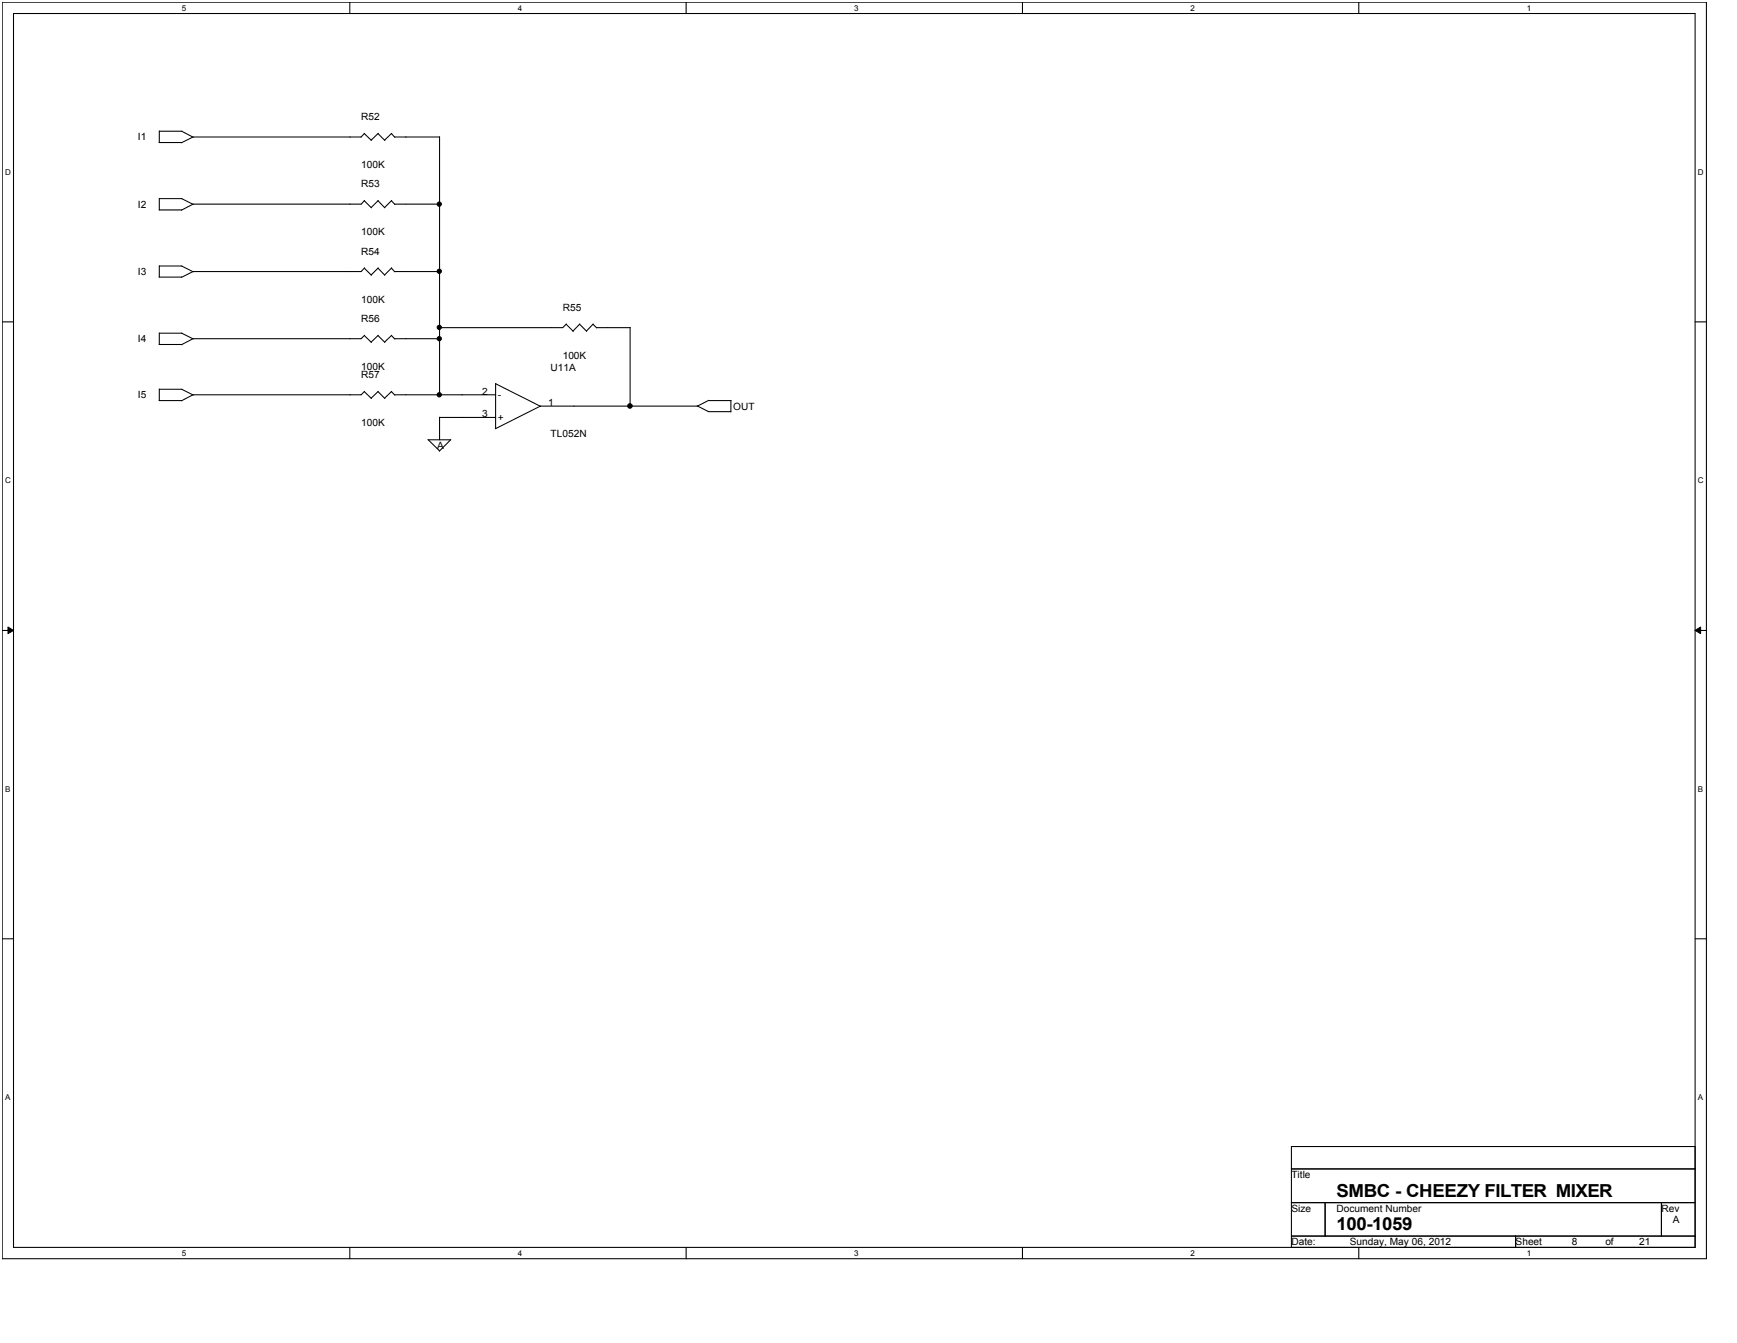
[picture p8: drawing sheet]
<svg xmlns="http://www.w3.org/2000/svg" width="279mm" height="216mm" viewBox="0 0 279 216" stroke-linecap="round" stroke-linejoin="round" font-family="sans-serif">
<path d="M.4 .4h274.1v202h-274.1zM2.2 2.2h270.5v198.3h-270.5z" fill="none" stroke="#000" stroke-width=".17"/>
<g fill="#fff">
<path d="M29.2 .6h.7v1.4h-.7z"/>
<path d="M29.2 200.7h.7v1.4h-.7z"/>
</g>
<path d="M56.3 .4v1.8M56.3 200.5v1.9" fill="none" stroke="#000" stroke-width=".17"/>
<g fill="#fff">
<path d="M83.3 .6h.7v1.4h-.7z"/>
<path d="M83.3 200.7h.7v1.4h-.7z"/>
</g>
<path d="M110.4 .4v1.8M110.4 200.5v1.9" fill="none" stroke="#000" stroke-width=".17"/>
<g fill="#fff">
<path d="M137.4 .6h.7v1.4h-.7z"/>
<path d="M137.4 200.7h.7v1.4h-.7z"/>
</g>
<path d="M164.5 .4v1.8M164.5 200.5v1.9" fill="none" stroke="#000" stroke-width=".17"/>
<g fill="#fff">
<path d="M191.5 .6h.7v1.4h-.7z"/>
<path d="M191.5 200.7h.7v1.4h-.7z"/>
</g>
<path d="M218.6 .4v1.8M218.6 200.5v1.9" fill="none" stroke="#000" stroke-width=".17"/>
<g fill="#fff">
<path d="M245.6 .6h.7v1.4h-.7z"/>
<path d="M245.6 200.7h.7v1.4h-.7z"/>
<path d="M.8 26.9h.9v1.4h-.9z"/>
<path d="M273.1 26.9h.9v1.4h-.9z"/>
<path d="M.8 76.5h.9v1.4h-.9z"/>
<path d="M273.1 76.5h.9v1.4h-.9z"/>
</g>
<path d="M.4 51.7h1.8M272.7 51.7h1.8" fill="none" stroke="#000" stroke-width=".17"/>
<g fill="#fff">
<path d="M.8 126.1h.8v1.4h-.8z"/>
<path d="M273.1 126.1h.8v1.4h-.8z"/>
</g>
<path d="M.4 101.4h1.8M272.7 101.4h1.8" fill="none" stroke="#000" stroke-width=".17"/>
<path d="M1.3 100.8l.9 .6-.9 .5zM272.7 101.4l.8-.6v1.1z" fill="#000"/>
<path d="M1.3 100.8l.9 .6-.9 .5zM272.7 101.4l.8-.6v1.1z" fill="none" stroke="#000" stroke-width=".16"/>
<g fill="#fff">
<path d="M.8 175.7h.8v1.4h-.8z"/>
<path d="M273.1 175.7h.8v1.4h-.8z"/>
</g>
<g fill="none" stroke="#000" stroke-width=".17">
<path d="M25.6 22.9h3.6M25.6 33.8h3.6M25.6 21.1h3.7M25.6 21.1v1.8M25.6 31.9v1.9M25.6 31.9h3.7M29.2 21.1l1.9 1M29.2 31.9l1.9 1M58.6 21.5l1.1 1.1M58.6 32.3l1.1 1.1M58.6 21.4l-.5 .6h-27.1l-1.8 1M58.6 32.2l-.5 .6h-27.1l-1.8 1"/>
<path d="M60.8 21.5l1.1 1.1M60.8 32.3l1.1 1.1M60.8 21.4l-1.1 1.1M60.8 32.2l-1.1 1.2M63 21.5l.5 .6M63 32.3l.5 .6M63 21.4l-1.1 1.1M63 32.2l-1.1 1.2M63.5 22h7.2M63.5 32.8h7.2M70.7 22v41.5M25.6 44.5h3.6"/>
<path d="M25.6 55.4h3.6M25.6 42.7v1.8M25.6 53.5v1.9M25.6 42.8h3.7M25.6 53.6h3.7M29.2 42.8l1.9 .9M29.2 53.6l1.9 .9M58.6 53.9l1.1 1.1M58.6 43.1l1.1 1.1M58.6 53.9l-.5 .6h-27.1l-1.8 .9M58.6 43.1l-.5 .6h-27.1l-1.8 .9M60.8 53.9l1.1 1.1"/>
<path d="M60.8 43.1l1.1 1.1M60.8 53.9l-1.1 1.1M60.8 43.1l-1.1 1.1M63 53.9l.5 .6M63 43.1l.5 .6M63 53.9l-1.1 1.1M63 43.1l-1.1 1.1M63.5 54.5h7.2M63.5 43.7h7.2M91.1 52.1l1.1 1.2M91.1 52.1l-.6 .6h-19.8M93.2 52.1l1.2 1.2"/>
<path d="M93.3 52.1l-1.1 1.1M95.4 52.1l.6 .6M95.4 52.1l-1.1 1.1M95.9 52.7h5.5M101.4 52.7v12.6M25.6 64.4h3.6M25.6 62.5v1.9M25.6 62.6h3.7M29.2 62.6l1.9 .9M58.6 63l1.1 1.1M58.6 62.9l-.5 .6h-27.1l-1.8 .9M60.8 63l1.1 1.1"/>
<path d="M60.8 62.9l-1.1 1.1M63 63l.5 .5M63 62.9l-1.1 1.1M63.5 63.5h16.2M68.8 70.7l1.9 1.8M68.9 70.7h3.6M70.7 67.1h9M70.7 67.1v3.6M72.5 70.7l-1.8 1.8M79.7 61.6v7.3M79.7 61.7l7.3 3.6M112.1 65.2l1.9 1"/>
<path d="M113.9 66.2h3.7M114 64.4h3.6M114 64.4l-1.8 .9h-25.3l-7.2 3.6M117.6 64.4v1.8M.4 150.9h1.8M272.7 150.9h1.8M207.7 184.3h65v16.2h-65zM207.7 187.9h65M207.7 193.3h65M207.7 198.7h65M213.1 193.3v5.4M243.8 198.7v1.8"/>
<path d="M267.2 193.3v5.4"/>
<circle cx="70.7" cy="32.8" r=".34"/>
<circle cx="70.7" cy="52.6" r=".34"/>
<circle cx="70.7" cy="43.6" r=".34"/>
<circle cx="70.7" cy="54.4" r=".34"/>
<circle cx="70.7" cy="63.5" r=".34"/>
<circle cx="101.3" cy="65.3" r=".37"/>
</g>
<g fill="#000">
<circle cx="70.7" cy="32.8" r=".34"/>
<circle cx="70.7" cy="52.6" r=".34"/>
<circle cx="70.7" cy="43.6" r=".34"/>
<circle cx="70.7" cy="54.4" r=".34"/>
<circle cx="70.7" cy="63.5" r=".34"/>
<circle cx="101.3" cy="65.3" r=".37"/>
</g>
<g font-size="2.9">
<text x="215" y="197.8">100-1059</text>
<text x="215" y="192.4">SMBC - CHEEZY FILTER MIXER</text>
</g>
<g font-size="1.6">
<text x="22.2" y="22.5">I1</text>
<text x="58.1" y="19.3">R52</text>
<text x="58.1" y="27.1">100K</text>
<text x="22.2" y="33.4">I2</text>
<text x="58.1" y="30.1">R53</text>
<text x="58.1" y="40.9">R54</text>
<text x="58.1" y="37.9">100K</text>
<text x="22.2" y="44.2">I3</text>
<text x="58.1" y="51.7">R56</text>
<text x="58.1" y="48.7">100K</text>
<text x="90.5" y="50">R55</text>
<text x="22.2" y="55">I4</text>
<text x="58.1" y="59.5">100K</text>
<text x="88.6" y="59.7">U11A</text>
<text x="90.5" y="57.7">100K</text>
<text x="22.2" y="64">I5</text>
<text x="58.1" y="60.8">R57</text>
<text x="77.6" y="63.4">2</text>
<text x="80.1" y="64">-</text>
<text x="88.2" y="65.2">1</text>
<text x="117.9" y="65.8">OUT</text>
<text x="58.1" y="68.5">100K</text>
<text x="77.6" y="67.1">3</text>
<text x="80.1" y="67.6">+</text>
<text x="88.6" y="70.3">TL052N</text>
<text x="70.3" y="72.1">A</text>
<text x="207.7" y="189.4">Title</text>
<text x="207.7" y="194.8">Size</text>
<text x="215" y="194.8">Document Number</text>
<text x="267.2" y="194.8">Rev</text>
<text x="269.1" y="196.6">A</text>
<text x="207.7" y="200.1">Date:</text>
<text x="217.1" y="200.1">Sunday, May 06, 2012</text>
<text x="243.8" y="200.1">Sheet</text>
<text x="252.8" y="200.1">8</text>
<text x="258.2" y="200.1">of</text>
<text x="263.6" y="200.1">21</text>
</g>
<g font-size="1.3">
<text x="29.2" y="1.7">5</text>
<text x="83.3" y="1.7">4</text>
<text x="137.4" y="1.7">3</text>
<text x="191.5" y="1.7">2</text>
<text x="245.6" y="1.7">1</text>
<text x=".8" y="28.1">D</text>
<text x="273.1" y="28.1">D</text>
<text x=".8" y="77.6">C</text>
<text x="273.1" y="77.6">C</text>
<text x=".8" y="127.3">B</text>
<text x="273.1" y="127.3">B</text>
<text x=".8" y="176.8">A</text>
<text x="273.1" y="176.8">A</text>
<text x="29.2" y="201.9">5</text>
<text x="83.3" y="201.9">4</text>
<text x="137.4" y="201.9">3</text>
<text x="191.5" y="201.9">2</text>
<text x="245.6" y="201.9">1</text>
</g>
</svg>
